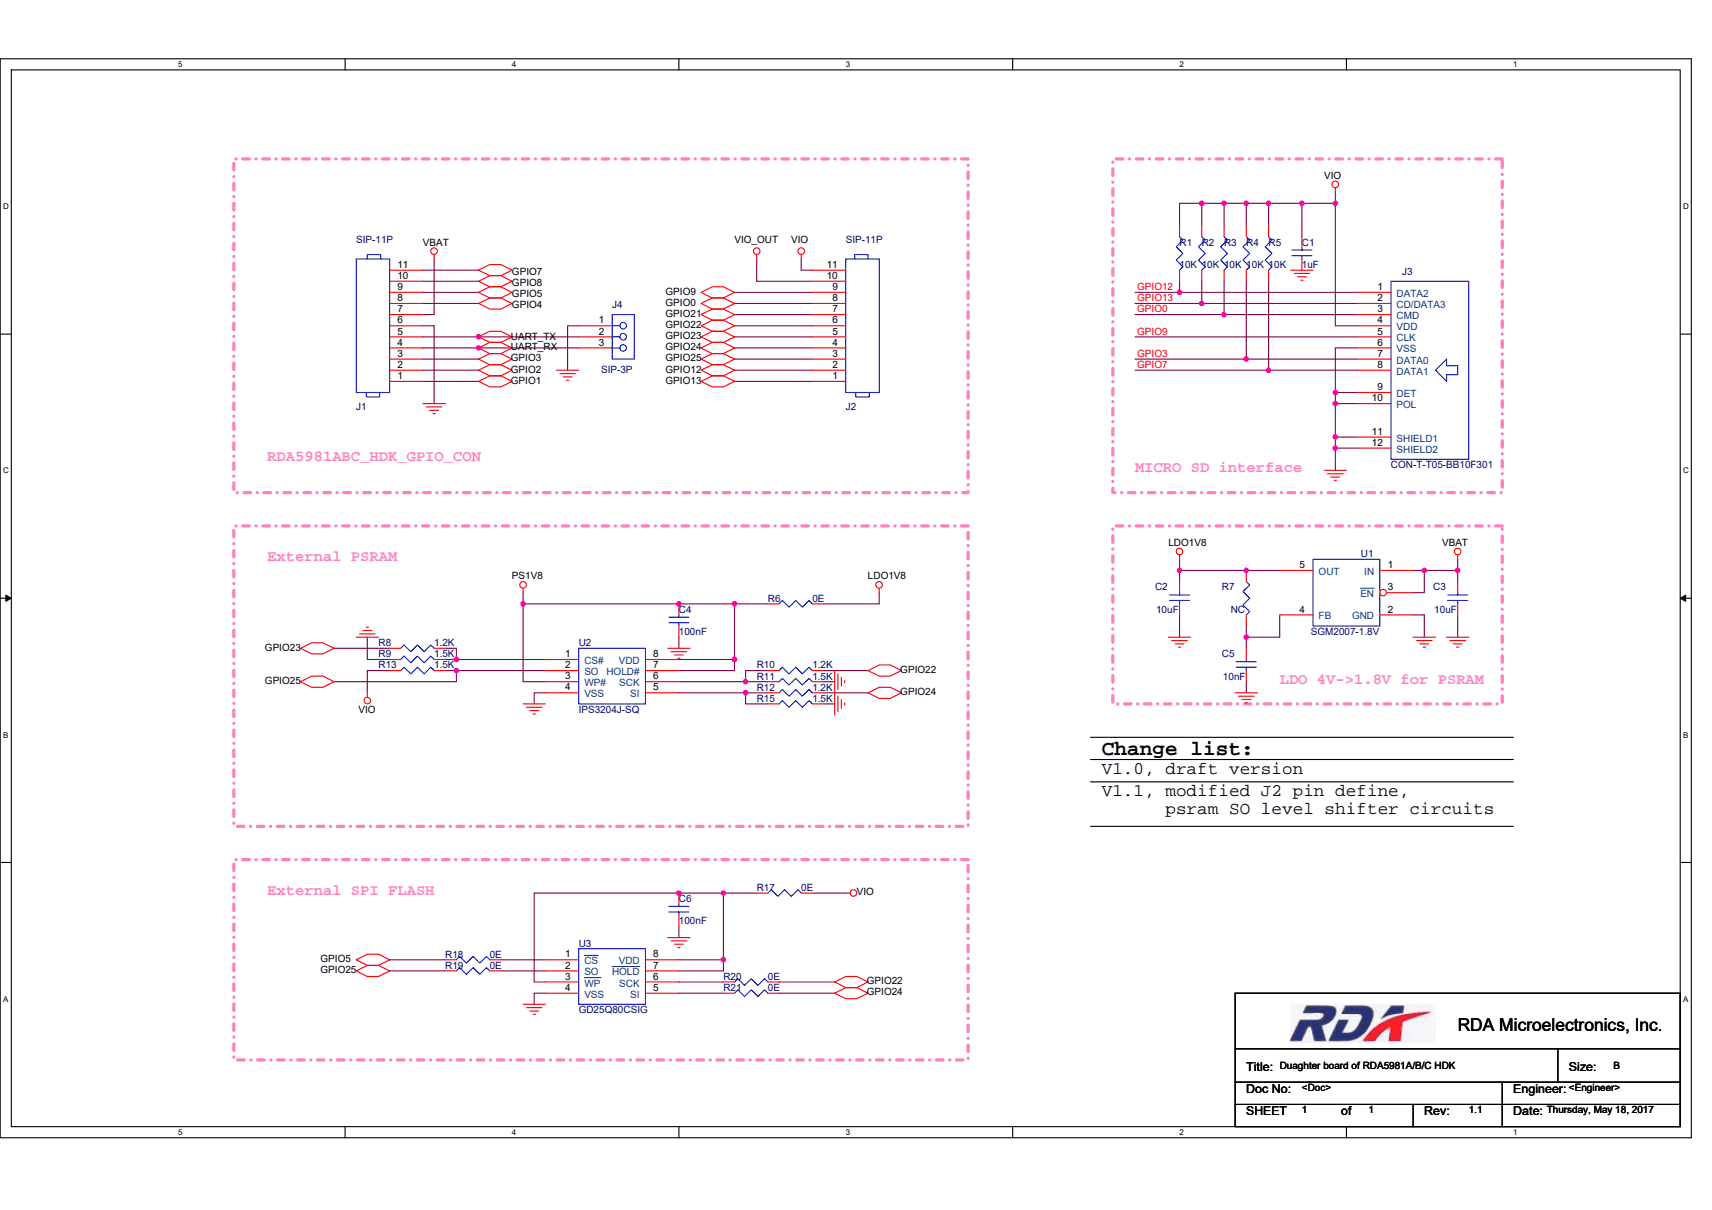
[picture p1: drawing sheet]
# OrCAD Capture schematic RDA5981A HDK Daughter Board V1.1.DSN
size B; rev: 1.1

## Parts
C1  1uF  [0402_A]
C2  10uF  [0603_A]
C3  10uF  [0603_A]
C4  100nF  [0402_A]
C5  10nF  [0402_A]
C6  100nF  [0402_A]
J1  SIP-11P  [SIP-11P]
J2  SIP-11P  [SIP-11P]
J3  CON-T-T05-BB10F301  [CON-T-T05-BB10F301]
J4  SIP-3P  [SIP-3P]
R1  10K  [0402_A]
R2  10K  [0402_A]
R3  10K  [0402_A]
R4  10K  [0402_A]
R5  10K  [0402_A]
R6  0E  [0402_A]
R7  NC  [0402_A]
R8  1.2K  [0402_A]
R9  1.5K  [0402_A]
R10  1.2K  [0402_A]
R11  1.5K  [0402_A]
R12  1.2K  [0402_A]
R13  1.5K  [0402_A]
R15  1.5K  [0402_A]
R17  0E  [0402_A]
R18  0E  [0402_A]
R19  0E  [0402_A]
R20  0E  [0402_A]
R21  0E  [0402_A]
U1  SGM2007-1.8V  [SOT-23-5]
U2  IPS3204J-SQ  [SO8]
U3  GD25Q80CSIG  [SOP-8&WSON-8]

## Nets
GND: C1.2 C2.2 C3.2 C4.2 C5.2 C6.2 J1.6 J3.6(VSS) J3.9(DET) J3.10(POL) J3.11(SHIELD1) J3.12(SHIELD2) J4.1(A1) R9.1 R11.2 R15.2 U1.2(GND) U2.4(VSS) U3.4(VSS)
VBAT: C3.1 J1.7 U1.1(IN) U1.3(~{EN})
GPIO0: J2.8 J3.3(CMD) R3.2
GPIO1: J1.1
GPIO2: J1.2
GPIO3: J1.3 J3.7(DATA0) R4.2
GPIO4: J1.8
GPIO5: J1.9 R18.1
GPIO7: J1.11 J3.8(DATA1) R5.2
GPIO8: J1.10
GPIO9: J2.9 J3.5(CLK)
GPIO12: J2.2 J3.1(DATA2) R1.2
GPIO13: J2.1 J3.2(CD/DATA3) R2.2
GPIO21: J2.7
GPIO22: J2.6 R10.2 R20.2
GPIO23: J2.5 R8.1
GPIO24: J2.4 R12.2 R21.2
GPIO25: J2.3 R13.2 R19.1 U2.2(SO)
LDO1V8: C2.1 R6.2 R7.2 U1.5(OUT)
PS1V8: C4.1 R6.1 U2.3(WP#) U2.7(HOLD#) U2.8(VDD)
UART_RX: J1.4 J4.3(A3)
UART_TX: J1.5 J4.2(A2)
VIO: C1.1 J2.11 J3.4(VDD) R1.1 R2.1 R3.1 R4.1 R5.1 R13.1 R17.2
VIO_OUT: J2.10
N525163: R10.1 R11.1 U2.6(SCK)
N525167: R12.1 R15.1 U2.5(SI)
N525516: R8.2 R9.2 U2.1(CS#)
N557393: C5.1 R7.1 U1.4(FB)
N558627: R18.2 U3.1(~{CS})
N558671: R19.2 U3.2(SO)
N558737: R20.1 U3.6(SCK)
N558741: R21.1 U3.5(SI)
N558886: C6.1 R17.1 U3.3(~{WP}) U3.7(~{HOLD}) U3.8(VDD)

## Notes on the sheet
- RDA5981ABC_HDK_GPIO_CON
- MICRO SD interface
- External PSRAM
- LDO 4V->1.8V for PSRAM
- Change list:
- V1.0, draft version
- V1.1, modified J2 pin define,
        psram SO level shifter circuits
- External SPI FLASH
